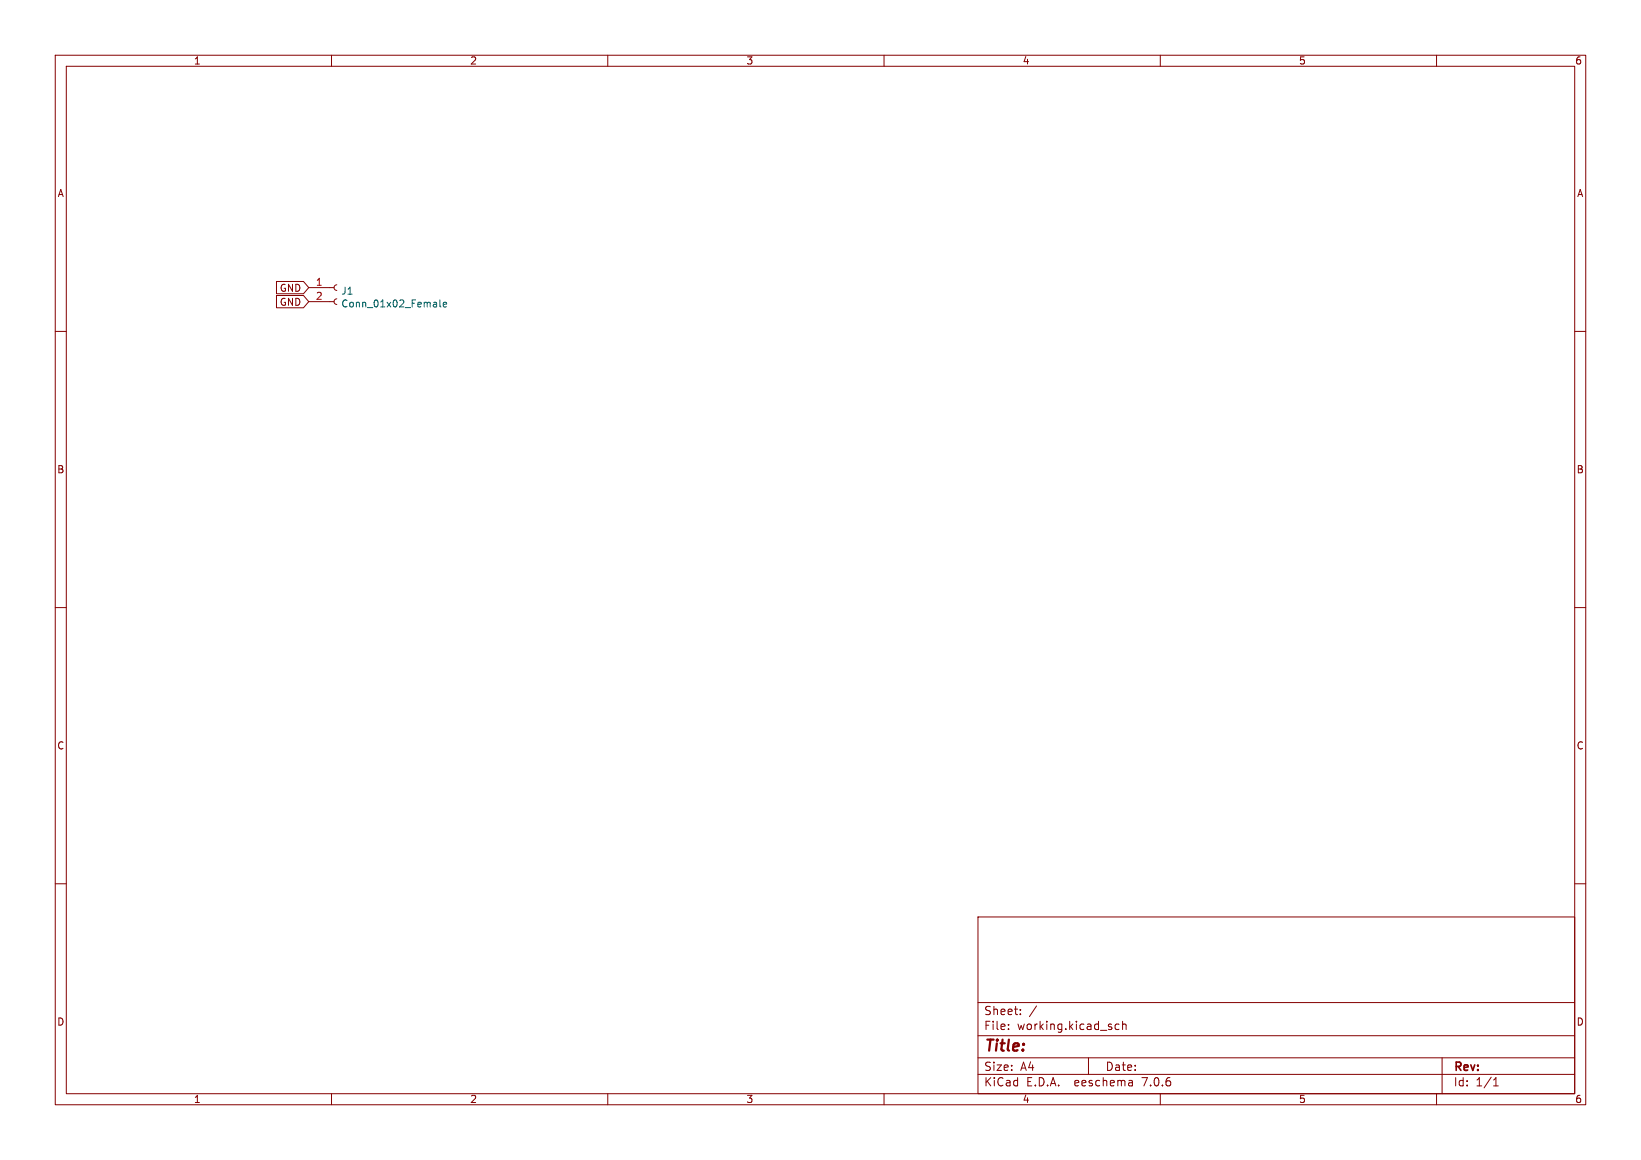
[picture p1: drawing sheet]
<svg xmlns="http://www.w3.org/2000/svg" width="297mm" height="210mm" viewBox="0 0 297 210" stroke-linecap="round" stroke-linejoin="round" font-family="sans-serif">
<g fill="none" stroke="#840000" stroke-width=".18">
<path d="M10 10h277v190h-277zM12 12h273v186h-273zM60 10v2M110 10v2M160 10v2M210 10v2M260 10v2M10 60h2M50 53.5h4.9l1 1.1-1 1.1h-4.9zM50 51h4.9l1 1.1-1 1.1h-4.9zM55.9 54.6h4.6M55.9 52.1h4.6"/>
<path d="M61 54.1l-.4 .1-.1 .4 .1 .4 .4 .1M61 51.6l-.4 .1-.1 .4 .1 .3 .4 .2M285 60h2M10 110h2M285 110h2M10 160h2M285 160h2M177 166h108v32h-108zM60 198v2M110 198v2M160 198v2M177 194.5h108"/>
<path d="M177 191.5h108M177 187.5h108M177 181.5h108M182.5 186.3v.1M182.5 185.5v.1M184.7 183.6v.1M184.7 182.8v.1M187.6 182.1l-1.3 2M197 191.5v3M202.5 185.5l-.4-.1-.3 .3v.4l.2 .2h.5M203.2 185.5l.2-.1 .3 .1 .1 .9M203.2 184.9v1.5"/>
<path d="M204.9 195.7l.1 .9M205 196.5l-.2 .1M205 196h-.2M210 198v2M260 198v2M261 191.5v6.5M270.3 196.6h.9M270.3 195.5l.4-.4v1.5"/>
</g>
<path d="M79.6 54.3v1.1l.2 .2M80.2 55.1l.6-.1v-.2l-.4-.1-.2 .2 .1 .6h.5" fill="none" stroke="#006464" stroke-width=".18"/>
<text font-size="2.8" fill="#840000" x="178" y="190.9">Title:</text>
<g font-size="2.1" fill="#840000">
<text x="178" y="184">Sheet:</text>
<text x="178" y="186.7">File:</text>
<text x="184.1" y="186.7">working.kicad_sch</text>
<text x="178" y="196.9">KiCad</text>
<text x="178" y="194.1">Size:</text>
<text x="184.7" y="194.1">A4</text>
<text x="185.7" y="196.9">E.D.A.</text>
<text x="194.6" y="196.9">eeschema</text>
<text x="200" y="194.1">Date:</text>
<text x="207" y="196.9">7.0.6</text>
<text x="263" y="194.3">Rev:</text>
<text x="263" y="196.9">Id:</text>
<text x="267.1" y="196.9">1/1</text>
</g>
<g font-size="1.8" fill="#840000">
<text x="35" y="11.9">1</text>
<text x="85" y="11.9">2</text>
<text x="135" y="11.9">3</text>
<text x="185" y="11.9">4</text>
<text x="235" y="11.9">5</text>
<text x="285" y="11.9">6</text>
<text x="10.3" y="35.9">A</text>
<text x="285.3" y="35.9">A</text>
<text x="50.5" y="53">GND</text>
<text x="50.5" y="55.6">GND</text>
<text x="10.3" y="85.9">B</text>
<text x="285.3" y="85.9">B</text>
<text x="10.3" y="135.9">C</text>
<text x="285.3" y="135.9">C</text>
<text x="10.3" y="185.9">D</text>
<text x="285.3" y="185.9">D</text>
<text x="35" y="199.9">1</text>
<text x="85" y="199.9">2</text>
<text x="135" y="199.9">3</text>
<text x="185" y="199.9">4</text>
<text x="235" y="199.9">5</text>
<text x="285" y="199.9">6</text>
</g>
<g font-size="1.8" fill="#a90000">
<text x="57.1" y="51.8">1</text>
<text x="57.1" y="54.4">2</text>
</g>
<g font-size="1.8" fill="#006464">
<text x="61.7" y="53.5">J1</text>
<text x="61.7" y="55.9">Conn_01x02_Female</text>
</g>
</svg>
